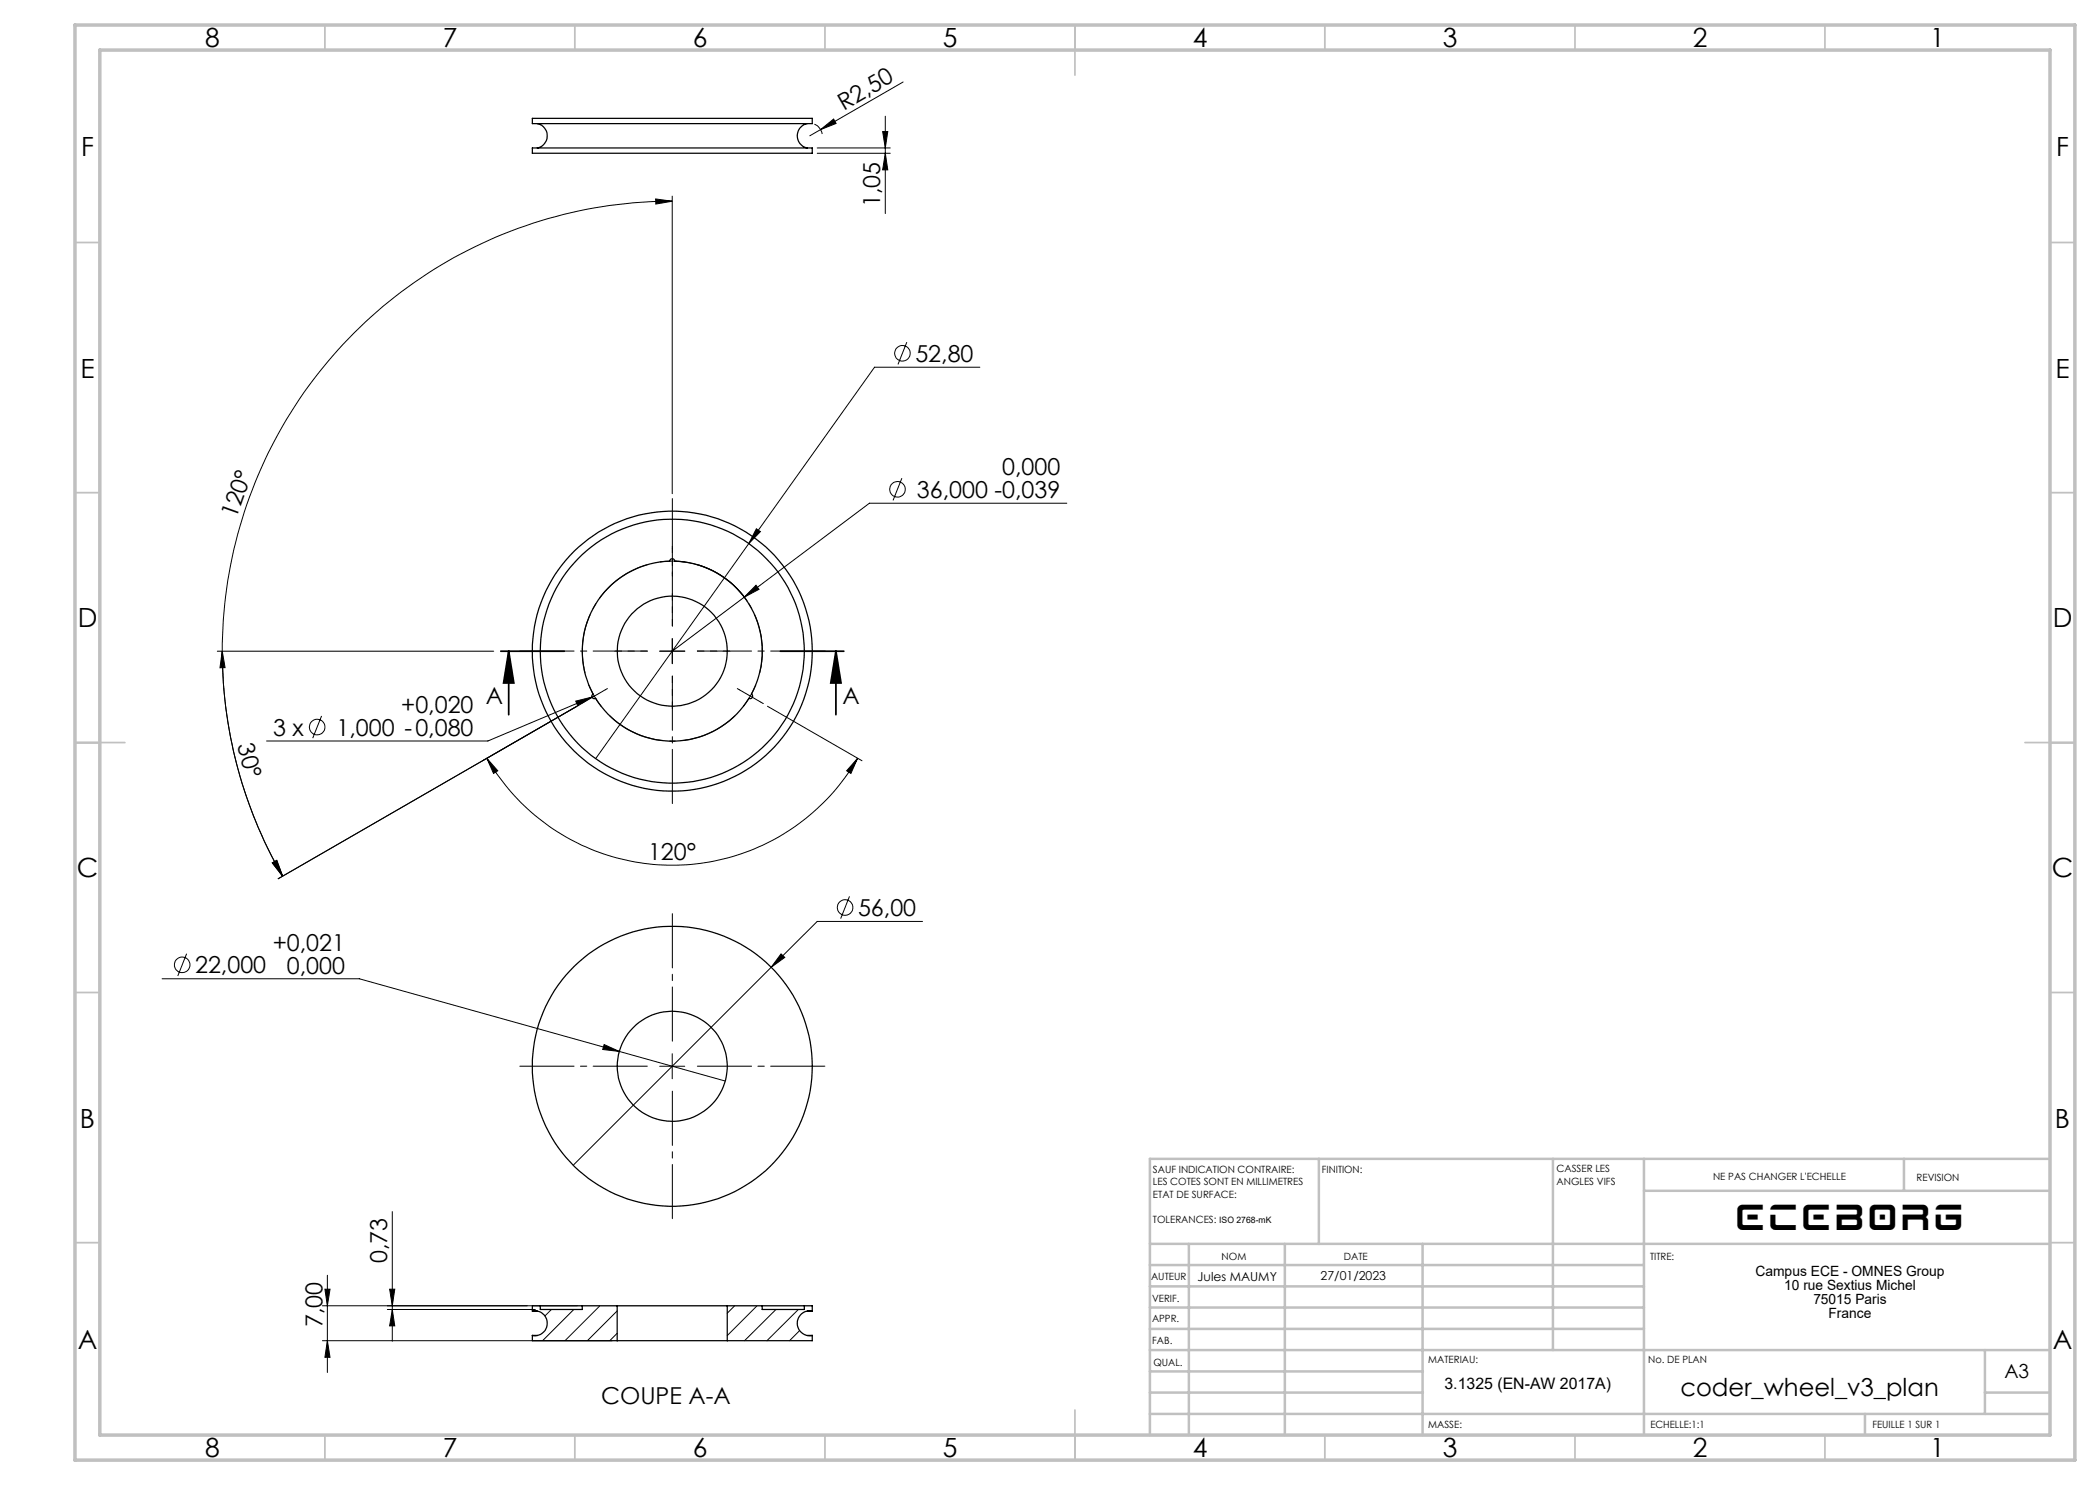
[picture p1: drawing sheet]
<svg xmlns="http://www.w3.org/2000/svg" width="420mm" height="297mm" viewBox="0 0 420 297" stroke-linecap="round" stroke-linejoin="round" font-family="sans-serif">
<g fill="none" stroke="#000" stroke-width=".2">
<path d="M180.6 16.4l-18.6 10.8M131.1 39.8l3.3 .4-3.2 .6zM134.4 39.2v59.5M162.9 24.8a2.66 2.66 0 0 1 1.5 2M163.4 30.7h14.6M163.4 29.6h14.6M164.1 25.9l2.6-2.1 .5 .9zM176.5 26.3h1.1l-.5 3.3zM177.1 23.2v19.5M177.1 30.7l.5 3.3h-1.1zM134.4 40.2a90 90 0 0 0-77.9 135M181.4 68.4l-1.8 4.5"/>
<path d="M196 73.4h-21.1l-25.1 35.3M180.4 95.6l-1.8 4.5M134.9 112.3a17.9 17.9 0 0 1 14.5 8M148.8 119.4l-14.4 10.8M149.8 108.7l-30.7 43M151.2 117l.6 .9-3 1.5zM151.3 105.8l.8 .5-2.3 2.4zM213.4 100.6h-39.5l-25.1 18.8M43.5 130.2h55.2M44.4 130.2l.6 3.3-1 .1zM44.4 130.2a89.7 89.7 0 0 0 12.1 45M117.8 137l1.1 2.2"/>
<path d="M118.4 139.4l-20.8 8.8h-44.3M118.9 139.2l1.4 2.1M118.9 139.2l-.5 .2M118.9 139.2l-2.2 1.3M121 138l-2.1 1.2M131.9 130.2h5M134.4 127.7v5M64.3 143.2l-1.8 4.4M96.5 152.1l18.9-10.9-59.8 34.6M97.4 151.7l2.2 2.5-.9 .5zM97.4 151.7a42.8 42.8 0 0 0 74.1 0M115.1 140.2l3.3-.8-2.8 1.8z"/>
<path d="M153.5 141.2l18.9 10.9M171.5 151.7l-1.3 3-.9-.5zM54.5 172.6l.9-.5 1.1 3.1zM169.9 179.3l-1.8 4.4M32.4 195.8h39.5l52 14.5M37.3 190.7l-1.7 4.5M154.2 193.5l-39.5 39.5M156.2 190.8l.8 .7-2.8 2zM184.5 184.3h-21.1l-9.2 9.2M120.8 208.9l3.1 1.4-3.4-.4zM123.9 210.3l21.2 5.9M131.9 213.3h5"/>
<path d="M134.4 210.7v5.1M65 257.8h1l-.5 3.4zM65.5 255.1v19.4M77.9 257.8h1.1l-.5 3.4zM78.5 242.3v25.9M64.5 261.2h51M64.5 268.1h57.9M65.5 268.1l.5 3.4h-1zM77.5 261.9h29.6M78.5 261.9l.5 3.3h-1.1zM106.5 261.2h.1M110.3 261.9l-1.3 1.3"/>
<path d="M114.8 261.9l-6.3 6.2M120 261.2l-7 6.9M123.4 262.2l-5.9 5.9M123.4 266.7l-1.4 1.4M146.9 261.2l-1.4 1.4M151.4 261.2l-5.9 5.9M155.2 261.9l-6.3 6.2M159.7 261.9l-6.3 6.2M159.9 266.1l-2 2M162.5 268.1h-.1"/>
<circle cx="180.5" cy="70.7" r="1.55"/>
<circle cx="179.5" cy="97.9" r="1.56"/>
<circle cx="63.4" cy="145.4" r="1.56"/>
<circle cx="36.4" cy="193" r="1.56"/>
<circle cx="169" cy="181.5" r="1.55"/>
</g>
<path d="M134.5 112.2l-2.5 .2M134.5 112.2l2.5 .2M150.1 139.2l1.1-2.2M150.1 139.2l-1.4 2.1" fill="none" stroke="#000" stroke-width=".2" stroke-dasharray="30.5 1.3 1.3 1.3" stroke-linecap="butt"/>
<path d="M129.5 112.9a18 18 0 0 0-12.5 21.7M151.9 134.6a18 18 0 0 0-12.5-21.7M121.9 143.1a18 18 0 0 0 25.1 0" fill="none" stroke="#000" stroke-width=".2" stroke-dasharray="30.5 1.3 1.3 1.3" stroke-dashoffset="18.5" stroke-linecap="butt"/>
<path d="M100.2 130.2h12.7M101.7 130.2l1.1 6.4h-2.1zM101.7 130.2v12.7M156.1 130.2h12.7M167.2 130.2l1 6.4h-2zM167.2 130.2v12.7" fill="none" stroke="#000" stroke-width=".35"/>
<path d="M129.5 130.2h-25.5M134.5 125.2v-25.5M134.5 135.2v25.5M139.5 130.2h25.5M129.5 213.2h-25.5M134.5 208.2v-25.5M134.5 218.2v25.5M139.5 213.2h25.5" fill="none" stroke="#000" stroke-width=".2" stroke-dasharray="30.5 1.3 1.3 1.3" stroke-dashoffset="19.6"/>
<g fill="none" stroke="#000" stroke-width=".2" stroke-dasharray="30.5 1.3 1.3 1.3">
<path d="M134.5 112.2v-2.5M134.5 112.2v2.5M134.5 109.7v-.5M134.5 114.7v.5M121 138l.5-.3M134.5 130.2v-2.5M134.5 130.2h-2.5M134.5 130.2v2.5M134.5 130.2h2.5M147.9 138l-.4-.3M150.1 139.2l2.1 1.3M150.1 139.2l-2.2-1.2"/>
<path d="M116.7 140.5l-.4 .2M152.2 140.5l.5 .2"/>
</g>
<path d="M129.5 130.2h-6.5M134.5 125.2v-6.5M134.5 135.2v6.5M139.5 130.2h6.5" fill="none" stroke="#000" stroke-width=".2" stroke-dasharray="30.5 1.3 1.3 1.3" stroke-dashoffset="29.1"/>
<g fill="none" stroke="#c0c0c0" stroke-width=".35">
<path d="M65 5v5M115 5v5M165 5v5M215 5v10M265 5v5M315 5v5M365 5v5M15 48.5h5M410 48.5h5M15 98.5h5M410 98.5h5M15 148.5h10"/>
<path d="M405 148.5h10M15 198.5h5M410 198.5h5M15 248.5h5M410 248.5h5M65 287v5M115 287v5M165 287v5M215 282v10M265 287v5M315 287v5M365 287v5"/>
</g>
<g fill="none" stroke="#c0c0c0" stroke-width=".5">
<path d="M263.8 231.8v17M310.6 231.8v38.2M328.8 231.8v55.2M328.8 238.2h81.2M380.8 231.8v6.4M410 231.8h-180v55.2M230 248.8h180M230 257.3h98.8M230 253h98.8M237.8 248.8v38.2M257 248.8v38.2M284.5 248.8v38.2"/>
<path d="M230 265.8h98.8M230 261.5h98.8M230 278.5h54.6M230 274.3h54.6M230 270h180M397 278.5h13M397 270v12.8M230 282.8h180M373 282.8v4.2"/>
</g>
<path d="M15 5h400v287h-400zM20 10h390v277h-390z" fill="none" stroke="#c0c0c0" stroke-width=".7"/>
<g fill="#000">
<path d="M164.1 25.9l2.6-2.1 .5 .9z"/>
<path d="M177.1 30.7l.5 3.3h-1.1zM176.5 26.3h1.1l-.5 3.3zM65.5 268.1l.5 3.4h-1zM65 257.8h1l-.5 3.4z"/>
<path d="M131.1 39.8l3.3 .4-3.2 .6zM54.5 172.6l.9-.5 1.1 3.1z"/>
<path d="M151.3 105.8l-1.5 2.9 2.3-2.4zM151.2 117l-2.4 2.4 3-1.5zM115.1 140.2l.5 1 2.8-1.8zM156.2 190.8l-2 2.7 2.8-2zM120.8 208.9l-.3 1 3.4 .4z"/>
<path d="M44.4 130.2l.6 3.3-1 .1zM54.5 172.6l.9-.5 1.1 3.1z"/>
<path d="M167.2 130.2l1 6.4h-2zM101.7 130.2l1.1 6.4h-2.1z"/>
<path d="M97.4 151.7l2.2 2.5-.9 .5zM171.5 151.7l-1.3 3-.9-.5z"/>
<path d="M78.5 261.9l.5 3.3h-1.1zM77.9 257.8h1.1l-.5 3.4z"/>
</g>
<g fill="none" stroke="#000" stroke-width=".25">
<path d="M106.5 23.7h56v1h-56zM106.5 29.6h56v1.1h-56zM107.5 24.7a2.49 2.49 0 0 1 1.9 2.5 2.49 2.49 0 0 1-1.9 2.4M161.5 24.7a2.48 2.48 0 0 0-2.1 2.5 2.48 2.48 0 0 0 2.1 2.4M121.6 117.7a18 18 0 0 1 12.3-5.4 .49 .49 0 0 1 .5-.5 .49 .49 0 0 1 .5 .5 18 18 0 0 1 15.4 26.5 .49 .49 0 0 1 .2 .7 .49 .49 0 0 1-.7 .2 18 18 0 0 1-30.7 0 .5 .5 0 0 1-.6-.2 .5 .5 0 0 1 .1-.7 18 18 0 0 1 3-21.1zM106.5 267.1h1M106.5 262.2a2.48 2.48 0 0 1 2.9 2.5 2.48 2.48 0 0 1-2.9 2.4M106.5 262.2h1M106.5 267.1v1h16.9M108.1 261.2h8.4M108.1 261.2h-1.6v1M108.1 261.2v.7h8.4v-.7"/>
<path d="M116.5 261.2h6.9M123.4 261.2h22.1M123.4 268.1h22.1M123.4 261.2v6.9M145.5 261.2v6.9M145.5 261.2h6.9M152.4 261.2h8.5M152.4 261.2v.7h8.5v-.7M160.9 261.2h1.6v1M161.5 267.1h1M161.5 262.2h1M162.5 262.2a2.49 2.49 0 0 0-3.1 2.5 2.49 2.49 0 0 0 3.1 2.4"/>
<path d="M162.5 267.1v1h-17"/>
<circle cx="134.5" cy="130.2" r="11"/>
<circle cx="134.5" cy="130.2" r="28"/>
<circle cx="134.5" cy="130.2" r="26.4"/>
<circle cx="134.4" cy="213.2" r="11"/>
<circle cx="134.5" cy="213.3" r="28"/>
</g>
<text font-size="6.3" x="347.5" y="246">ECEBORG</text>
<g font-size="5.3">
<text x="41" y="9.5">8</text>
<text x="88.5" y="9.5">7</text>
<text x="138.5" y="9.5">6</text>
<text x="188.5" y="9.5">5</text>
<text x="238.5" y="9.5">4</text>
<text x="288.5" y="9.5">3</text>
<text x="338.5" y="9.5">2</text>
<text x="386" y="9.5">1</text>
<text x="16.2" y="31.2">F</text>
<text x="411.2" y="31.2">F</text>
<text x="16.1" y="75.5">E</text>
<text x="411.1" y="75.5">E</text>
<text x="15.5" y="125.5">D</text>
<text x="410.5" y="125.5">D</text>
<text x="15.4" y="175.5">C</text>
<text x="410.4" y="175.5">C</text>
<text x="16" y="225.5">B</text>
<text x="411" y="225.5">B</text>
<text x="15.5" y="269.7">A</text>
<text x="410.5" y="269.7">A</text>
<text x="41" y="291.5">8</text>
<text x="88.5" y="291.5">7</text>
<text x="138.5" y="291.5">6</text>
<text x="188.5" y="291.5">5</text>
<text x="238.5" y="291.5">4</text>
<text x="288.5" y="291.5">3</text>
<text x="338.5" y="291.5">2</text>
<text x="386" y="291.5">1</text>
</g>
<text font-size="4.9" x="336.1" y="279.1">coder_wheel_v3_plan</text>
<g font-size="4.7">
<text x="168.7" y="22.1" transform="rotate(-30 168.7 22.1)">R2,50</text>
<text x="176.1" y="41.4" transform="rotate(-90 176.1 41.4)">1,05</text>
<text x="183.1" y="72.4">52,80</text>
<text x="200.4" y="95.1">0,000</text>
<text x="183.4" y="99.6">36,000 -0,039</text>
<text x="47.2" y="103.9" transform="rotate(-70 47.2 103.9)">120°</text>
<text x="80.2" y="142.6">+0,020</text>
<text x="97.2" y="140.8">A</text>
<text x="168.5" y="140.8">A</text>
<text x="47.4" y="149.1" transform="rotate(76 47.4 149.1)">30°</text>
<text x="54.6" y="147.1">3 x</text>
<text x="67.3" y="147.1">1,000 -0,080</text>
<text x="129.6" y="172">120°</text>
<text x="171.6" y="183.2">56,00</text>
<text x="54.5" y="190.2">+0,021</text>
<text x="39" y="194.7">22,000</text>
<text x="57.4" y="194.7">0,000</text>
<text x="77.5" y="252.6" transform="rotate(-90 77.5 252.6)">0,73</text>
<text x="64.5" y="265.4" transform="rotate(-90 64.5 265.4)">7,00</text>
<text x="120.2" y="280.8">COUPE A-A</text>
</g>
<text font-size="3.9" x="400.9" y="275.5">A3</text>
<text font-size="3.2" x="288.9" y="277.8">3.1325 (EN-AW 2017A)</text>
<g font-size="2.8">
<text x="351.1" y="255.2">Campus ECE - OMNES Group</text>
<text x="356.8" y="258">10 rue Sextius Michel</text>
<text x="362.7" y="260.8">75015 Paris</text>
<text x="365.7" y="263.7">France</text>
</g>
<g font-size="2.5">
<text x="239.5" y="256.1">Jules MAUMY</text>
<text x="264.1" y="256">27/01/2023</text>
</g>
<g font-size="2">
<text x="230.6" y="234.6">SAUF INDICATION CONTRAIRE:</text>
<text x="230.6" y="237.1">LES COTES SONT EN MILLIMETRES</text>
<text x="230.6" y="239.6">ETAT DE SURFACE:</text>
<text x="264.4" y="234.6">FINITION:</text>
<text x="311.3" y="234.5">CASSER LES</text>
<text x="311.3" y="237">ANGLES VIFS</text>
<text x="342.6" y="236">NE PAS CHANGER L'ECHELLE</text>
<text x="383.3" y="236.2">REVISION</text>
<text x="230.6" y="244.6">TOLERANCES:</text>
<text x="244.3" y="252">NOM</text>
<text x="268.8" y="252">DATE</text>
<text x="330" y="251.9">TITRE:</text>
<text x="230.2" y="256.1">AUTEUR</text>
<text x="230.4" y="260.3">VERIF.</text>
<text x="230.4" y="264.4">APPR.</text>
<text x="230.5" y="268.8">FAB.</text>
<text x="230.7" y="273.1">QUAL.</text>
<text x="285.6" y="272.5">MATERIAU:</text>
<text x="329.6" y="272.5">No. DE PLAN</text>
<text x="285.6" y="285.5">MASSE:</text>
<text x="330.1" y="285.6">ECHELLE:1:1</text>
<text x="374.5" y="285.6">FEUILLE 1 SUR 1</text>
</g>
<text font-size="1.8" x="243.8" y="244.6">ISO 2768-mK</text>
</svg>
